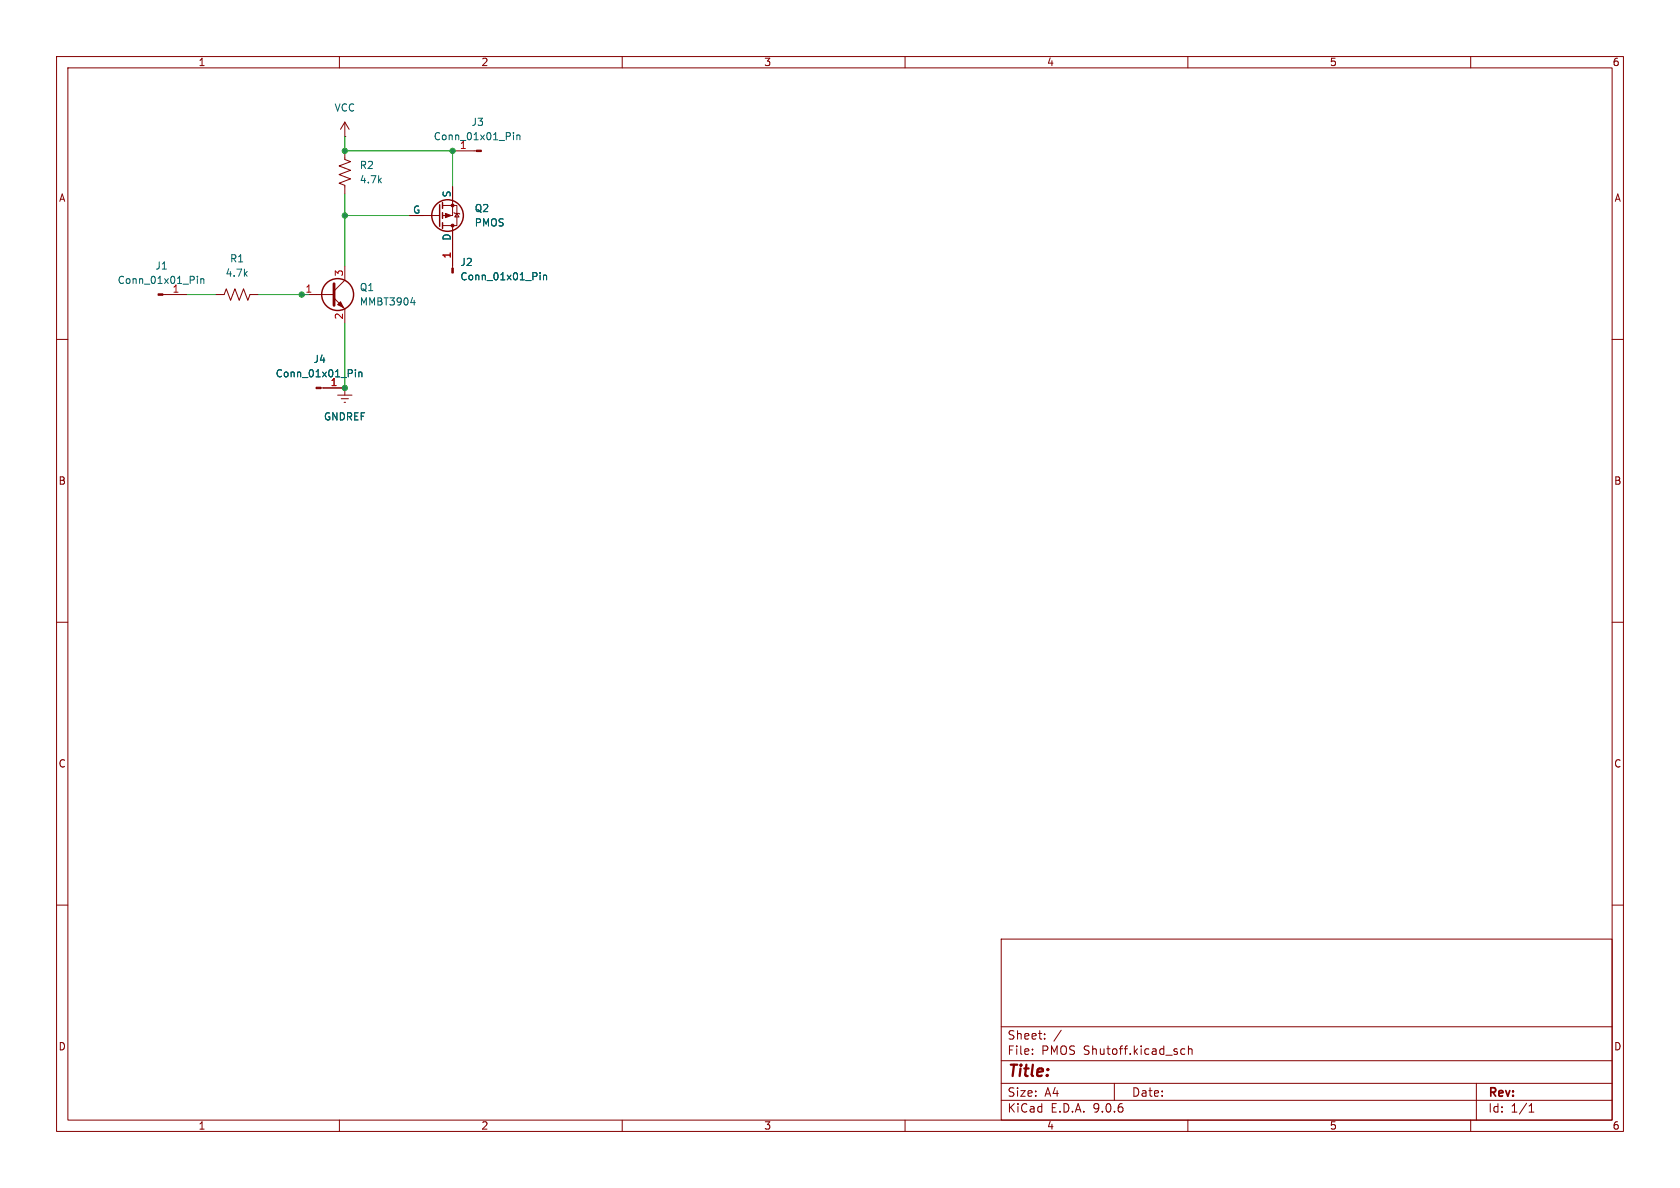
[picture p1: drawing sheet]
<svg xmlns="http://www.w3.org/2000/svg" width="297mm" height="210mm" viewBox="0 0 297 210" stroke-linecap="round" stroke-linejoin="round" font-family="sans-serif">
<g fill="none" stroke="#840000" stroke-width=".18">
<path d="M10 10h277v190h-277zM12 12h273v186h-273zM60 10v2M110 10v2M160 10v2M210 10v2M260 10v2M61 24.1h.1M61 26.7v1.5l1 .4-2.1 .7 2.1 .8-2.1 .8 2.1 .7-2.1 .8 1.1 .4v1.5M61 21.6l-.8 1.3M61 21.6l.7 1.3M61 21.6v2.5"/>
<path d="M72.4 38.1h5.3M78.2 36.3h2.6v3.6h-2.6M80 33v5.1h-1.8M80 39.9v7.5M80 26.7h4.2M80.3 37.6l.1 .1h.8l.1 .1M80.8 37.7l.4 .7h-.8zM28.8 52.1h4.2M38.1 52.1h1.5l.4-1 .8 2 .7-2 .8 2 .8-2 .7 2 .4-1h1.5M53.3 52.1h5.8M59.1 52.7l1.9 1.9v2.6M61 47v2.5l-1.9 1.9"/>
<path d="M10 60h2M56.7 68.6h4.3M59.7 69.9h2.5M60.3 70.5h1.3M60.8 71.1h.3M61 68.6h.1M61 68.6v1.3M285 60h2M10 110h2M285 110h2M10 160h2M177 166h108v32h-108z"/>
<path d="M285 160h2M60 198v2M110 198v2M160 198v2M177 194.5h108M177 191.5h108M177 187.5h108M177 181.5h108M182.5 186.3v.1M182.5 185.5v.1M184.7 183.6v.1M184.7 182.8v.1"/>
<path d="M187.6 182.1l-1.3 2M197 191.5v3M209.5 185.5l-.5-.1-.3 .3v.4l.2 .2h.6M210 198v2M210.1 185.5l.2-.1 .4 .1v.9M210.1 184.9v1.5M260 198v2M261 191.5v6.5M270.3 196.6h.9M270.3 195.5l.4-.4v1.5"/>
</g>
<path d="M59.1 50.2v3.8" fill="none" stroke="#840000" stroke-width=".51"/>
<g fill="none" stroke="#840000" stroke-width=".25">
<path d="M77.7 36.2v3.8M78.2 35.8v1M78.2 37.6v1M78.2 39.4v1"/>
<circle cx="79.1" cy="38.1" r="2.79"/>
<circle cx="59.7" cy="52.1" r="2.82"/>
</g>
<g fill="#840000" stroke="#840000" stroke-width=".18">
<path d="M60.2 53.3l.5 1.1-1-.6z"/>
<path d="M55.9 68.5h.8v.2h-.8z"/>
<path d="M27.9 51.9h.9v.3h-.9z"/>
<path d="M79.9 47.4h.2v.9h-.2z"/>
<path d="M84.2 26.5h.9v.3h-.9z"/>
<path d="M78.7 37.7l1.1 .4-1.1 .4z"/>
<circle cx="80" cy="39.9" r=".25"/>
<circle cx="80" cy="36.3" r=".25"/>
</g>
<g fill="none" stroke="#006464" stroke-width=".18">
<path d="M90.8 23.4v.2M90.8 23.9v.8M91.4 23.9v.8M91.4 24l.2-.1h.3v.8M34.9 48.8v.2M34.9 49.3v.8M35.5 49.3v.8M35.5 49.4l.2-.1h.3v.8M72.6 53.5h.8M73.2 53.1v.8M95.5 48.2v.1M95.5 48.6v.9"/>
<path d="M96.1 48.6v.9M96.1 48.7l.2-.1 .3 .1v.8M62.8 65.3v.2M62.8 65.8v.8M63.4 65.8v.8M63.4 65.9l.2-.1h.3l.1 .8"/>
</g>
<path d="M61 24.1v2.6h19v6.3M61 34.3v12.7M61 38.1h11.4M33 52.1h5.1M45.7 52.1h8.9M61 57.2v11.4" fill="none" stroke="#009600" stroke-width=".18"/>
<g fill="#009600" stroke="#009600" stroke-width=".18">
<circle cx="61" cy="26.7" r=".46"/>
<circle cx="61" cy="38.1" r=".46"/>
<circle cx="61" cy="68.6" r=".46"/>
<circle cx="53.3" cy="52.1" r=".46"/>
<circle cx="80" cy="26.7" r=".46"/>
</g>
<text font-size="2.8" fill="#840000" x="178" y="190.9">Title:</text>
<g font-size="2.1" fill="#840000">
<text x="178" y="184">Sheet:</text>
<text x="178" y="186.7">File:</text>
<text x="184.1" y="186.7">PMOS Shutoff.kicad_sch</text>
<text x="178" y="196.9">KiCad</text>
<text x="178" y="194.1">Size:</text>
<text x="184.7" y="194.1">A4</text>
<text x="185.7" y="196.9">E.D.A.</text>
<text x="193.3" y="196.9">9.0.6</text>
<text x="200" y="194.1">Date:</text>
<text x="263" y="194.3">Rev:</text>
<text x="263" y="196.9">Id:</text>
<text x="267.1" y="196.9">1/1</text>
</g>
<g font-size="1.8" fill="#840000">
<text x="35" y="11.9">1</text>
<text x="85" y="11.9">2</text>
<text x="135" y="11.9">3</text>
<text x="185" y="11.9">4</text>
<text x="235" y="11.9">5</text>
<text x="285" y="11.9">6</text>
<text x="10.3" y="35.9">A</text>
<text x="285.3" y="35.9">A</text>
<text x="10.3" y="85.9">B</text>
<text x="285.3" y="85.9">B</text>
<text x="10.3" y="135.9">C</text>
<text x="285.3" y="135.9">C</text>
<text x="10.3" y="185.9">D</text>
<text x="285.3" y="185.9">D</text>
<text x="35" y="199.9">1</text>
<text x="85" y="199.9">2</text>
<text x="135" y="199.9">3</text>
<text x="185" y="199.9">4</text>
<text x="235" y="199.9">5</text>
<text x="285" y="199.9">6</text>
</g>
<g font-size="1.8" fill="#006464">
<text x="59" y="19.9">VCC</text>
<text x="83.3" y="22.5">J3</text>
<text x="76.6" y="25">Conn_01x01_Pin</text>
<text x="81.2" y="26.4">1</text>
<text x="63.5" y="30.1">R2</text>
<text x="63.5" y="32.6">4.7k</text>
<text x="79.8" y="35" transform="rotate(-90 79.8 35)">S</text>
<text x="72.9" y="37.8">G</text>
<text x="83.8" y="37.7">Q2</text>
<text x="83.8" y="40.2">PMOS</text>
<text x="27.4" y="47.9">J1</text>
<text x="40.6" y="46.6">R1</text>
<text x="79.8" y="42.6" transform="rotate(-90 79.8 42.6)">D</text>
<text x="81.3" y="47.2">J2</text>
<text x="20.7" y="50.4">Conn_01x01_Pin</text>
<text x="30.4" y="51.8">1</text>
<text x="39.8" y="49.1">4.7k</text>
<text x="63.5" y="51.7">Q1</text>
<text x="81.3" y="49.8">Conn_01x01_Pin</text>
<text x="63.5" y="54.2">MMBT3904</text>
<text x="55.3" y="64.4">J4</text>
<text x="48.6" y="66.9">Conn_01x01_Pin</text>
<text x="57.2" y="74.5">GNDREF</text>
</g>
<g font-size="1.8" fill="#a90000">
<text x="79.8" y="45.8" transform="rotate(-90 79.8 45.8)">1</text>
<text x="53.9" y="51.8">1</text>
<text x="60.7" y="49" transform="rotate(-90 60.7 49)">3</text>
<text x="60.7" y="56.6" transform="rotate(-90 60.7 56.6)">2</text>
<text x="58.3" y="68.3">1</text>
</g>
</svg>
